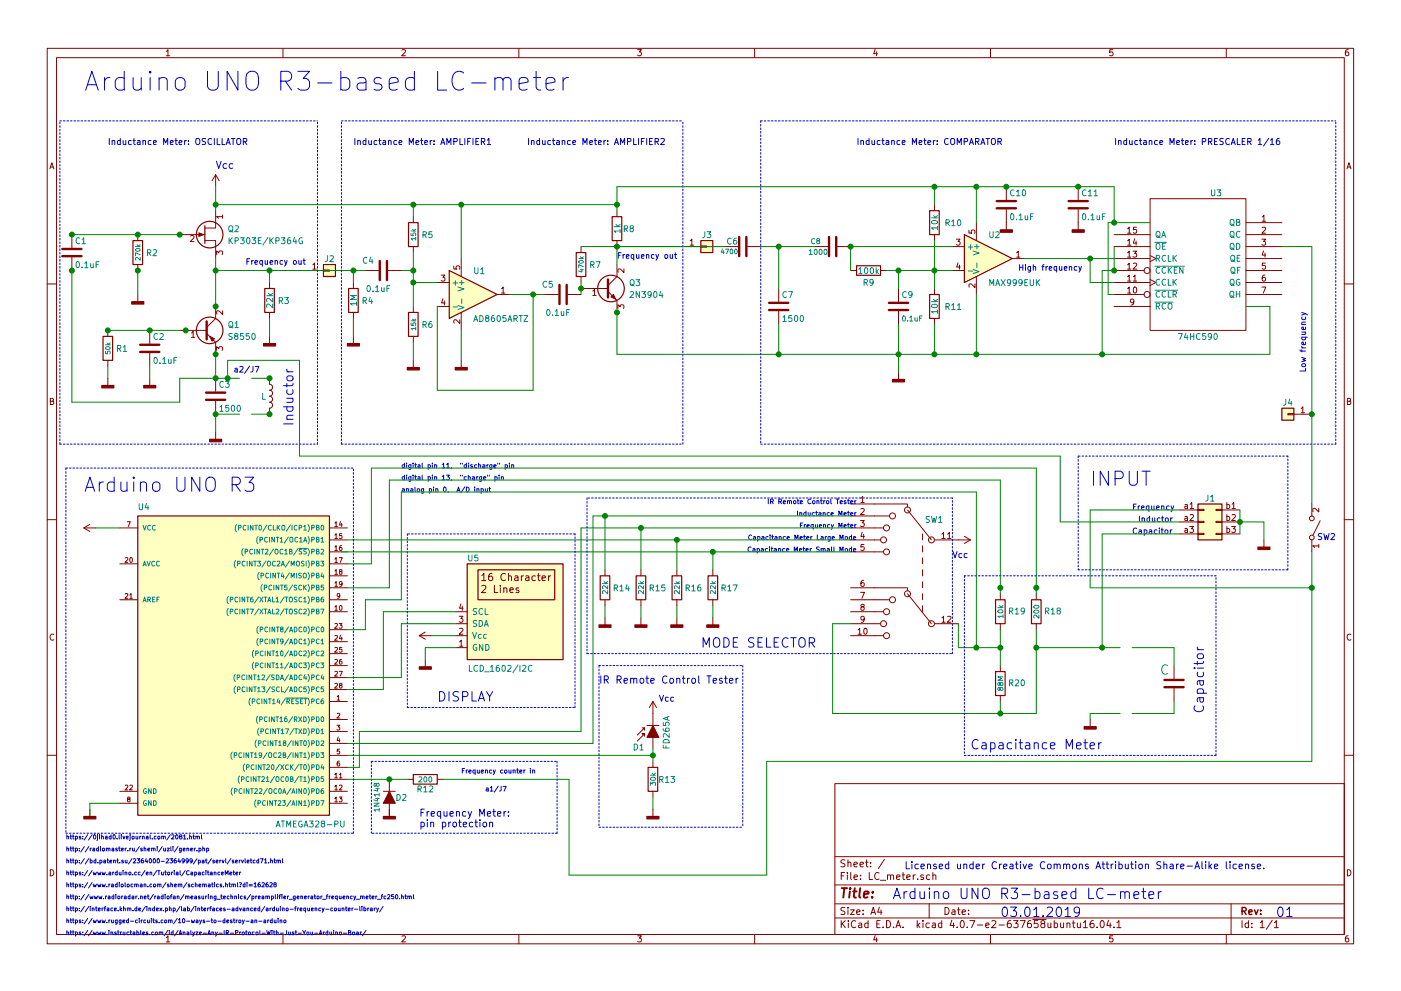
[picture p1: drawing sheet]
EESchema Schematic File Version 2
LIBS:power
LIBS:device
LIBS:switches
LIBS:relays
LIBS:motors
LIBS:transistors
LIBS:conn
LIBS:linear
LIBS:regul
LIBS:74xx
LIBS:cmos4000
LIBS:adc-dac
LIBS:memory
LIBS:xilinx
LIBS:microcontrollers
LIBS:dsp
LIBS:microchip
LIBS:analog_switches
LIBS:motorola
LIBS:texas
LIBS:intel
LIBS:audio
LIBS:interface
LIBS:digital-audio
LIBS:philips
LIBS:display
LIBS:cypress
LIBS:siliconi
LIBS:opto
LIBS:atmel
LIBS:contrib
LIBS:valves
LIBS:Inductance_meter-cache
EELAYER 25 0
EELAYER END
$Descr A4 11693 8268
encoding utf-8
Sheet 1 1
Title ""
Date ""
Rev ""
Comp ""
Comment1 ""
Comment2 ""
Comment3 ""
Comment4 ""
$EndDescr
$Comp
L Q_NJFET_DGS Q2
U 1 1
P 1700 1950
F 0 "Q2" H 1900 2000 50  0000 L CNN
F 1 "KP303E/KP364G" H 1900 1900 50  0000 L CNN
F 2 "" H 1900 2050 50  0001 C CNN
F 3 "" H 1700 1950 50  0001 C CNN
	1    1700 1950
	1    0    0    -1  
$EndComp
$Comp
L Q_PNP_BCE Q1
U 1 1
P 1700 2750
F 0 "Q1" H 1900 2800 50  0000 L CNN
F 1 "S8550" H 1900 2700 50  0000 L CNN
F 2 "" H 1900 2850 50  0001 C CNN
F 3 "" H 1700 2750 50  0001 C CNN
	1    1700 2750
	1    0    0    -1  
$EndComp
$Comp
L L L
U 1 1
P 2250 3300
F 0 "L" H 2200 3300 50  0000 C CNN
F 1 "L" V 2325 3300 50  0001 C CNN
F 2 "" H 2250 3300 50  0001 C CNN
F 3 "" H 2250 3300 50  0001 C CNN
	1    2250 3300
	1    0    0    -1  
$EndComp
$Comp
L C C1
U 1 1
P 600 2100
F 0 "C1" H 625 2200 50  0000 L CNN
F 1 "0.1uF" H 625 2000 50  0000 L CNN
F 2 "" H 638 1950 50  0001 C CNN
F 3 "" H 600 2100 50  0001 C CNN
	1    600  2100
	1    0    0    -1  
$EndComp
$Comp
L R R2
U 1 1
P 1150 2100
F 0 "R2" H 1268 2100 50  0000 C CNN
F 1 "270k" V 1150 2100 39  0000 C CNN
F 2 "" V 1080 2100 50  0001 C CNN
F 3 "" H 1150 2100 50  0001 C CNN
	1    1150 2100
	1    0    0    -1  
$EndComp
$Comp
L +5V #PWR?
U 1 1
P 1800 1550
F 0 "#PWR?" H 1800 1400 50  0001 C CNN
F 1 "+5V" H 1800 1690 50  0001 C CNN
F 2 "" H 1800 1550 50  0001 C CNN
F 3 "" H 1800 1550 50  0001 C CNN
	1    1800 1550
	1    0    0    -1  
$EndComp
$Comp
L GNDD #PWR?
U 1 1
P 1150 2450
F 0 "#PWR?" H 1150 2200 50  0001 C CNN
F 1 "GNDD" H 1150 2325 50  0001 C CNN
F 2 "" H 1150 2450 50  0001 C CNN
F 3 "" H 1150 2450 50  0001 C CNN
	1    1150 2450
	1    0    0    -1  
$EndComp
$Comp
L C C2
U 1 1
P 1250 2900
F 0 "C2" H 1275 3000 50  0000 L CNN
F 1 "0.1uF" H 1275 2800 50  0000 L CNN
F 2 "" H 1288 2750 50  0001 C CNN
F 3 "" H 1250 2900 50  0001 C CNN
	1    1250 2900
	1    0    0    -1  
$EndComp
$Comp
L R R1
U 1 1
P 900 2900
F 0 "R1" H 1018 2900 50  0000 C CNN
F 1 "50k" V 900 2900 39  0000 C CNN
F 2 "" V 830 2900 50  0001 C CNN
F 3 "" H 900 2900 50  0001 C CNN
	1    900  2900
	1    0    0    -1  
$EndComp
$Comp
L GNDD #PWR?
U 1 1
P 900 3150
F 0 "#PWR?" H 900 2900 50  0001 C CNN
F 1 "GNDD" H 900 3025 50  0001 C CNN
F 2 "" H 900 3150 50  0001 C CNN
F 3 "" H 900 3150 50  0001 C CNN
	1    900  3150
	1    0    0    -1  
$EndComp
$Comp
L GNDD #PWR?
U 1 1
P 1250 3150
F 0 "#PWR?" H 1250 2900 50  0001 C CNN
F 1 "GNDD" H 1250 3025 50  0001 C CNN
F 2 "" H 1250 3150 50  0001 C CNN
F 3 "" H 1250 3150 50  0001 C CNN
	1    1250 3150
	1    0    0    -1  
$EndComp
$Comp
L GNDD #PWR?
U 1 1
P 1800 3600
F 0 "#PWR?" H 1800 3350 50  0001 C CNN
F 1 "GNDD" H 1800 3475 50  0001 C CNN
F 2 "" H 1800 3600 50  0001 C CNN
F 3 "" H 1800 3600 50  0001 C CNN
	1    1800 3600
	1    0    0    -1  
$EndComp
$Comp
L C C3
U 1 1
P 1800 3300
F 0 "C3" H 1825 3400 50  0000 L CNN
F 1 "1500" H 1825 3200 50  0000 L CNN
F 2 "" H 1838 3150 50  0001 C CNN
F 3 "" H 1800 3300 50  0001 C CNN
	1    1800 3300
	1    0    0    -1  
$EndComp
$Comp
L Conn_01x01 J2
U 1 1
P 2750 2250
F 0 "J2" H 2750 2350 50  0000 C CNN
F 1 "Conn_01x01" H 2750 2150 50  0001 C CNN
F 2 "" H 2750 2250 50  0001 C CNN
F 3 "" H 2750 2250 50  0001 C CNN
	1    2750 2250
	1    0    0    -1  
$EndComp
Text Notes 2050 2200 0    47   ~ 0
Frequency out
Text Notes 1800 1400 0    60   ~ 0
Vcc
Text Notes 2450 3550 1    79   ~ 0
Inductor
Text Notes 900  1200 0    51   ~ 0
Inductance Meter: OSCILLATOR
Text Notes 550  7000 0    35   ~ 0
https://0jihad0.livejournal.com/2081.html
$Comp
L Q_NPN_BCE Q3
U 1 1
P 5050 2400
F 0 "Q3" H 5250 2450 50  0000 L CNN
F 1 "2N3904" H 5250 2350 50  0000 L CNN
F 2 "" H 5250 2500 50  0001 C CNN
F 3 "" H 5050 2400 50  0001 C CNN
	1    5050 2400
	1    0    0    -1  
$EndComp
$Comp
L MCP601-xOT U1
U 1 1
P 3950 2450
F 0 "U1" H 3950 2650 50  0000 L CNN
F 1 "AD8605ARTZ" H 3950 2250 50  0000 L CNN
F 2 "" H 3950 2450 50  0001 C CNN
F 3 "" H 3950 2650 50  0001 C CNN
	1    3950 2450
	1    0    0    -1  
$EndComp
Text Notes 550  7200 0    35   ~ 0
http://bd.patent.su/2364000-2364999/pat/servl/servletcd71.html
Text Notes 550  7100 0    35   ~ 0
http://radiomaster.ru/shemi/uzli/gener.php
$Comp
L R R3
U 1 1
P 2250 2500
F 0 "R3" H 2368 2500 50  0000 C CNN
F 1 "22k" V 2250 2500 50  0000 C CNN
F 2 "" V 2180 2500 50  0001 C CNN
F 3 "" H 2250 2500 50  0001 C CNN
	1    2250 2500
	1    0    0    -1  
$EndComp
$Comp
L R R5
U 1 1
P 3450 1950
F 0 "R5" H 3568 1950 50  0000 C CNN
F 1 "15k" V 3450 1950 39  0000 C CNN
F 2 "" V 3380 1950 50  0001 C CNN
F 3 "" H 3450 1950 50  0001 C CNN
	1    3450 1950
	1    0    0    -1  
$EndComp
$Comp
L R R6
U 1 1
P 3450 2700
F 0 "R6" H 3568 2700 50  0000 C CNN
F 1 "15k" V 3450 2700 39  0000 C CNN
F 2 "" V 3380 2700 50  0001 C CNN
F 3 "" H 3450 2700 50  0001 C CNN
	1    3450 2700
	1    0    0    -1  
$EndComp
$Comp
L R R8
U 1 1
P 5150 1900
F 0 "R8" H 5248 1900 50  0000 C CNN
F 1 "1k" V 5150 1900 50  0000 C CNN
F 2 "" V 5080 1900 50  0001 C CNN
F 3 "" H 5150 1900 50  0001 C CNN
	1    5150 1900
	1    0    0    -1  
$EndComp
$Comp
L R R7
U 1 1
P 4850 2200
F 0 "R7" H 4968 2200 50  0000 C CNN
F 1 "470k" V 4850 2200 39  0000 C CNN
F 2 "" V 4780 2200 50  0001 C CNN
F 3 "" H 4850 2200 50  0001 C CNN
	1    4850 2200
	1    0    0    -1  
$EndComp
$Comp
L C C5
U 1 1
P 4700 2450
F 0 "C5" V 4779 2529 50  0000 L CNN
F 1 "0.1uF" V 4543 2389 50  0000 L CNN
F 2 "" H 4738 2300 50  0001 C CNN
F 3 "" H 4700 2450 50  0001 C CNN
	1    4700 2450
	0    -1   -1   0   
$EndComp
Text Notes 2950 1200 0    51   ~ 0
Inductance Meter: AMPLIFIER1
Text Notes 4400 1200 0    51   ~ 0
Inductance Meter: AMPLIFIER2
$Comp
L Conn_01x01 J3
U 1 1
P 5900 2050
F 0 "J3" H 5900 2150 50  0000 C CNN
F 1 "Conn_01x01" H 5900 1950 50  0001 C CNN
F 2 "" H 5900 2050 50  0001 C CNN
F 3 "" H 5900 2050 50  0001 C CNN
	1    5900 2050
	1    0    0    -1  
$EndComp
Text Notes 5150 2150 0    47   ~ 0
Frequency out
$Comp
L GNDD #PWR?
U 1 1
P 2250 2800
F 0 "#PWR?" H 2250 2550 50  0001 C CNN
F 1 "GNDD" H 2250 2675 50  0001 C CNN
F 2 "" H 2250 2800 50  0001 C CNN
F 3 "" H 2250 2800 50  0001 C CNN
	1    2250 2800
	1    0    0    -1  
$EndComp
$Comp
L GNDD #PWR?
U 1 1
P 3850 3000
F 0 "#PWR?" H 3850 2750 50  0001 C CNN
F 1 "GNDD" H 3850 2875 50  0001 C CNN
F 2 "" H 3850 3000 50  0001 C CNN
F 3 "" H 3850 3000 50  0001 C CNN
	1    3850 3000
	1    0    0    -1  
$EndComp
$Comp
L GNDD #PWR?
U 1 1
P 3450 3000
F 0 "#PWR?" H 3450 2750 50  0001 C CNN
F 1 "GNDD" H 3450 2875 50  0001 C CNN
F 2 "" H 3450 3000 50  0001 C CNN
F 3 "" H 3450 3000 50  0001 C CNN
	1    3450 3000
	1    0    0    -1  
$EndComp
$Comp
L C C4
U 1 1
P 3200 2250
F 0 "C4" V 3279 2329 50  0000 L CNN
F 1 "0.1uF" V 3043 2189 50  0000 L CNN
F 2 "" H 3238 2100 50  0001 C CNN
F 3 "" H 3200 2250 50  0001 C CNN
	1    3200 2250
	0    -1   -1   0   
$EndComp
Text Notes 700  750  0    157  ~ 0
Arduino UNO R3-based LC-meter
$Comp
L MCP6561 U2
U 1 1
P 8250 2150
F 0 "U2" H 8250 2350 50  0000 L CNN
F 1 "MAX999EUK" H 8250 1950 50  0000 L CNN
F 2 "" H 8250 2150 50  0001 C CNN
F 3 "" H 8250 2350 50  0001 C CNN
	1    8250 2150
	1    0    0    -1  
$EndComp
$Comp
L C C6
U 1 1
P 6200 2050
F 0 "C6" V 6239 2089 50  0000 L CNN
F 1 "4700" V 6153 2089 39  0000 L CNN
F 2 "" H 6238 1900 50  0001 C CNN
F 3 "" H 6200 2050 50  0001 C CNN
	1    6200 2050
	0    -1   -1   0   
$EndComp
$Comp
L C C7
U 1 1
P 6500 2550
F 0 "C7" H 6525 2650 50  0000 L CNN
F 1 "1500" H 6525 2450 50  0000 L CNN
F 2 "" H 6538 2400 50  0001 C CNN
F 3 "" H 6500 2550 50  0001 C CNN
	1    6500 2550
	1    0    0    -1  
$EndComp
Text Notes 7150 1200 0    51   ~ 0
Inductance Meter: COMPARATOR
Text Notes 9300 1200 0    51   ~ 0
Inductance Meter: PRESCALER 1/16
$Comp
L C C8
U 1 1
P 6950 2050
F 0 "C8" V 6989 2150 43  0000 L CNN
F 1 "1000" V 6899 2089 43  0000 L CNN
F 2 "" H 6988 1900 50  0001 C CNN
F 3 "" H 6950 2050 50  0001 C CNN
	1    6950 2050
	0    -1   -1   0   
$EndComp
$Comp
L R R10
U 1 1
P 7800 1850
F 0 "R10" H 7957 1850 50  0000 C CNN
F 1 "10k" V 7800 1850 50  0000 C CNN
F 2 "" V 7730 1850 50  0001 C CNN
F 3 "" H 7800 1850 50  0001 C CNN
	1    7800 1850
	1    0    0    -1  
$EndComp
$Comp
L R R11
U 1 1
P 7800 2550
F 0 "R11" H 7957 2550 50  0000 C CNN
F 1 "10k" V 7800 2550 50  0000 C CNN
F 2 "" V 7730 2550 50  0001 C CNN
F 3 "" H 7800 2550 50  0001 C CNN
	1    7800 2550
	1    0    0    -1  
$EndComp
$Comp
L R R9
U 1 1
P 7250 2250
F 0 "R9" V 7348 2250 50  0000 C CNN
F 1 "100k" V 7250 2250 50  0000 C CNN
F 2 "" V 7180 2250 50  0001 C CNN
F 3 "" H 7250 2250 50  0001 C CNN
	1    7250 2250
	0    1    1    0   
$EndComp
$Comp
L C C9
U 1 1
P 7500 2550
F 0 "C9" H 7525 2650 50  0000 L CNN
F 1 "0.1uF" H 7525 2450 43  0000 L CNN
F 2 "" H 7538 2400 50  0001 C CNN
F 3 "" H 7500 2550 50  0001 C CNN
	1    7500 2550
	1    0    0    -1  
$EndComp
$Comp
L C C10
U 1 1
P 8400 1700
F 0 "C10" H 8425 1800 50  0000 L CNN
F 1 "0.1uF" H 8425 1600 50  0000 L CNN
F 2 "" H 8438 1550 50  0001 C CNN
F 3 "" H 8400 1700 50  0001 C CNN
	1    8400 1700
	1    0    0    -1  
$EndComp
$Comp
L GNDD #PWR?
U 1 1
P 8400 1850
F 0 "#PWR?" H 8400 1600 50  0001 C CNN
F 1 "GNDD" H 8400 1725 50  0001 C CNN
F 2 "" H 8400 1850 50  0001 C CNN
F 3 "" H 8400 1850 50  0001 C CNN
	1    8400 1850
	1    0    0    -1  
$EndComp
$Comp
L 74HC590 U3
U 1 1
P 10000 2200
F 0 "U3" H 10150 2800 50  0000 C CNN
F 1 "74HC590" H 10000 1600 50  0000 C CNN
F 2 "" H 10000 2200 50  0001 C CNN
F 3 "" H 10000 2200 50  0001 C CNN
	1    10000 2200
	1    0    0    -1  
$EndComp
Text Notes 8500 2250 0    47   ~ 0
High frequency
$Comp
L GNDD #PWR?
U 1 1
P 7500 3100
F 0 "#PWR?" H 7500 2850 50  0001 C CNN
F 1 "GNDD" H 7500 2975 50  0001 C CNN
F 2 "" H 7500 3100 50  0001 C CNN
F 3 "" H 7500 3100 50  0001 C CNN
	1    7500 3100
	1    0    0    -1  
$EndComp
$Comp
L C C11
U 1 1
P 9000 1700
F 0 "C11" H 9025 1800 50  0000 L CNN
F 1 "0.1uF" H 9025 1600 50  0000 L CNN
F 2 "" H 9038 1550 50  0001 C CNN
F 3 "" H 9000 1700 50  0001 C CNN
	1    9000 1700
	1    0    0    -1  
$EndComp
$Comp
L GNDD #PWR?
U 1 1
P 9000 1850
F 0 "#PWR?" H 9000 1600 50  0001 C CNN
F 1 "GNDD" H 9000 1725 50  0001 C CNN
F 2 "" H 9000 1850 50  0001 C CNN
F 3 "" H 9000 1850 50  0001 C CNN
	1    9000 1850
	1    0    0    -1  
$EndComp
Text Notes 10900 3100 1    47   ~ 0
Low frequency
$Comp
L Conn_01x01 J4
U 1 1
P 10750 3450
F 0 "J4" H 10750 3550 50  0000 C CNN
F 1 "Conn_01x01" H 10750 3350 50  0001 C CNN
F 2 "" H 10750 3450 50  0001 C CNN
F 3 "" H 10750 3450 50  0001 C CNN
	1    10750 3450
	-1   0    0    -1  
$EndComp
$Comp
L R R4
U 1 1
P 2950 2500
F 0 "R4" H 3068 2500 50  0000 C CNN
F 1 "1M" V 2950 2500 50  0000 C CNN
F 2 "" V 2880 2500 50  0001 C CNN
F 3 "" H 2950 2500 50  0001 C CNN
	1    2950 2500
	1    0    0    -1  
$EndComp
$Comp
L GNDD #PWR?
U 1 1
P 2950 2800
F 0 "#PWR?" H 2950 2550 50  0001 C CNN
F 1 "GNDD" H 2950 2675 50  0001 C CNN
F 2 "" H 2950 2800 50  0001 C CNN
F 3 "" H 2950 2800 50  0001 C CNN
	1    2950 2800
	1    0    0    -1  
$EndComp
$Comp
L SW_Rotary2x5 SW1
U 1 1
P 7600 4800
F 0 "SW1" H 7403 5272 50  0000 C CNN
F 1 "SW_Rotary2x5" H 7600 4100 50  0001 C CNN
F 2 "" H 7500 5400 50  0001 C CNN
F 3 "" H 7500 5400 50  0001 C CNN
	1    7600 4800
	-1   0    0    -1  
$EndComp
$Comp
L Conn_02x03_Row_Letter_First J1
U 1 1
P 10050 4350
F 0 "J1" H 10100 4550 50  0000 C CNN
F 1 "Conn_02x03_Row_Letter_First" H 10100 4150 50  0001 C CNN
F 2 "" H 10050 4350 50  0001 C CNN
F 3 "" H 10050 4350 50  0001 C CNN
	1    10050 4350
	1    0    0    -1  
$EndComp
$Comp
L D_Photo_ALT D1
U 1 1
P 5450 6150
F 0 "D1" V 5529 6220 50  0000 L CNN
F 1 "FD265A" H 5410 6040 50  0000 C CNN
F 2 "" H 5400 6150 50  0001 C CNN
F 3 "" H 5400 6150 50  0001 C CNN
	1    5450 6150
	0    -1   1    0   
$EndComp
$Comp
L LCD_1602/I2C U5
U 1 1
P 4300 5100
F 0 "U5" H 3950 5550 50  0000 C CNN
F 1 "LCD_1602/I2C" H 3906 4628 50  0000 L CNN
F 2 "Displays:LCD_1602/I2C" H 4300 4500 50  0001 C CNN
F 3 "" H 4300 4600 50  0001 C CNN
	1    4300 5100
	1    0    0    -1  
$EndComp
$Comp
L ATMEGA328-PU U4
U 1 1
P 1900 5500
F 0 "U4" H 1150 6750 50  0000 L BNN
F 1 "ATMEGA328-PU" H 2300 4100 50  0000 L BNN
F 2 "DIL28" H 1900 5500 50  0001 C CIN
F 3 "" H 1900 5500 50  0001 C CNN
	1    1900 5500
	1    0    0    -1  
$EndComp
$Comp
L SW_DPST_x2 SW2
U 1 1
P 10950 4400
F 0 "SW2" H 10950 4525 50  0001 C CNN
F 1 "SW_DPST_x2" H 10950 4300 50  0001 C CNN
F 2 "" H 10950 4400 50  0001 C CNN
F 3 "" H 10950 4400 50  0001 C CNN
	1    10950 4400
	0    1    -1   0   
$EndComp
$Comp
L +5V #PWR?
U 1 1
P 3600 5300
F 0 "#PWR?" H 3600 5150 50  0001 C CNN
F 1 "+5V" H 3600 5440 50  0001 C CNN
F 2 "" H 3600 5300 50  0001 C CNN
F 3 "" H 3600 5300 50  0001 C CNN
	1    3600 5300
	0    -1   -1   0   
$EndComp
$Comp
L +5V #PWR?
U 1 1
P 800 4400
F 0 "#PWR?" H 800 4250 50  0001 C CNN
F 1 "+5V" H 800 4540 50  0001 C CNN
F 2 "" H 800 4400 50  0001 C CNN
F 3 "" H 800 4400 50  0001 C CNN
	1    800  4400
	0    -1   -1   0   
$EndComp
$Comp
L GNDD #PWR?
U 1 1
P 3550 5500
F 0 "#PWR?" H 3550 5250 50  0001 C CNN
F 1 "GNDD" H 3550 5375 50  0001 C CNN
F 2 "" H 3550 5500 50  0001 C CNN
F 3 "" H 3550 5500 50  0001 C CNN
	1    3550 5500
	1    0    0    -1  
$EndComp
$Comp
L GNDD #PWR?
U 1 1
P 750 6750
F 0 "#PWR?" H 750 6500 50  0001 C CNN
F 1 "GNDD" H 750 6625 50  0001 C CNN
F 2 "" H 750 6750 50  0001 C CNN
F 3 "" H 750 6750 50  0001 C CNN
	1    750  6750
	1    0    0    -1  
$EndComp
Text Notes 7450 7500 0    87   ~ 0
Arduino UNO R3-based LC-meter
$Comp
L R R12
U 1 1
P 3550 6500
F 0 "R12" V 3629 6500 50  0000 C CNN
F 1 "200" V 3550 6500 43  0000 C CNN
F 2 "" V 3480 6500 50  0001 C CNN
F 3 "" H 3550 6500 50  0001 C CNN
	1    3550 6500
	0    1    1    0   
$EndComp
$Comp
L D_ALT D2
U 1 1
P 3250 6650
F 0 "D2" V 3250 6750 50  0000 C CNN
F 1 "1N4148" H 3250 6550 43  0000 C CNN
F 2 "" H 3250 6650 50  0001 C CNN
F 3 "" H 3250 6650 50  0001 C CNN
	1    3250 6650
	0    1    1    0   
$EndComp
$Comp
L GNDD #PWR?
U 1 1
P 3250 6750
F 0 "#PWR?" H 3250 6500 50  0001 C CNN
F 1 "GNDD" H 3250 6625 50  0001 C CNN
F 2 "" H 3250 6750 50  0001 C CNN
F 3 "" H 3250 6750 50  0001 C CNN
	1    3250 6750
	1    0    0    -1  
$EndComp
Text Notes 4050 6600 0    39   ~ 0
a1/J7
Text Notes 3850 6450 0    39   ~ 0
Frequency counter in
Text Notes 3500 6900 0    59   ~ 0
Frequency Meter: \npin protection
Text Notes 9450 4250 0    47   ~ 0
Frequency
Text Notes 9500 4350 0    47   ~ 0
Inductor
Text Notes 9450 4450 0    47   ~ 0
Capacitor
$Comp
L GNDD #PWR?
U 1 1
P 10550 4500
F 0 "#PWR?" H 10550 4250 50  0001 C CNN
F 1 "GNDD" H 10550 4375 50  0001 C CNN
F 2 "" H 10550 4500 50  0001 C CNN
F 3 "" H 10550 4500 50  0001 C CNN
	1    10550 4500
	1    0    0    -1  
$EndComp
Text Notes 1950 3100 0    47   ~ 0
a2/J7
Text Notes 9100 4050 0    118  ~ 0
INPUT 
Text Notes 10650 7650 0    79   ~ 0
01
Text Notes 8350 7650 0    79   ~ 0
03.01.2019
Text Notes 7150 4200 2    39   ~ 0
IR Remote Control Tester
Text Notes 7150 4300 2    39   ~ 0
Inductance Meter
Text Notes 7150 4400 2    39   ~ 0
Frequency Meter
Text Notes 7150 4500 2    39   ~ 0
Capacitance Meter Large Mode
Text Notes 7150 4600 2    39   ~ 0
Capacitance Meter Small Mode
$Comp
L R R13
U 1 1
P 5450 6500
F 0 "R13" H 5568 6500 50  0000 C CNN
F 1 "30k" V 5450 6500 43  0000 C CNN
F 2 "" V 5380 6500 50  0001 C CNN
F 3 "" H 5450 6500 50  0001 C CNN
	1    5450 6500
	1    0    0    -1  
$EndComp
$Comp
L GNDD #PWR?
U 1 1
P 5450 6750
F 0 "#PWR?" H 5450 6500 50  0001 C CNN
F 1 "GNDD" H 5450 6625 50  0001 C CNN
F 2 "" H 5450 6750 50  0001 C CNN
F 3 "" H 5450 6750 50  0001 C CNN
	1    5450 6750
	1    0    0    -1  
$EndComp
$Comp
L +5V #PWR?
U 1 1
P 5450 5950
F 0 "#PWR?" H 5450 5800 50  0001 C CNN
F 1 "+5V" H 5450 6090 50  0001 C CNN
F 2 "" H 5450 5950 50  0001 C CNN
F 3 "" H 5450 5950 50  0001 C CNN
	1    5450 5950
	1    0    0    -1  
$EndComp
Text Notes 5500 5850 0    51   ~ 0
Vcc
Text Notes 5000 5700 0    61   ~ 0
IR Remote Control Tester
$Comp
L R R14
U 1 1
P 5050 4900
F 0 "R14" H 5188 4900 50  0000 C CNN
F 1 "22k" V 5050 4900 43  0000 C CNN
F 2 "" V 4980 4900 50  0001 C CNN
F 3 "" H 5050 4900 50  0001 C CNN
	1    5050 4900
	1    0    0    -1  
$EndComp
$Comp
L GNDD #PWR?
U 1 1
P 5050 5150
F 0 "#PWR?" H 5050 4900 50  0001 C CNN
F 1 "GNDD" H 5050 5025 50  0001 C CNN
F 2 "" H 5050 5150 50  0001 C CNN
F 3 "" H 5050 5150 50  0001 C CNN
	1    5050 5150
	1    0    0    -1  
$EndComp
$Comp
L R R15
U 1 1
P 5350 4900
F 0 "R15" H 5488 4900 50  0000 C CNN
F 1 "22k" V 5350 4900 43  0000 C CNN
F 2 "" V 5280 4900 50  0001 C CNN
F 3 "" H 5350 4900 50  0001 C CNN
	1    5350 4900
	1    0    0    -1  
$EndComp
$Comp
L GNDD #PWR?
U 1 1
P 5350 5150
F 0 "#PWR?" H 5350 4900 50  0001 C CNN
F 1 "GNDD" H 5350 5025 50  0001 C CNN
F 2 "" H 5350 5150 50  0001 C CNN
F 3 "" H 5350 5150 50  0001 C CNN
	1    5350 5150
	1    0    0    -1  
$EndComp
$Comp
L R R16
U 1 1
P 5650 4900
F 0 "R16" H 5788 4900 50  0000 C CNN
F 1 "22k" V 5650 4900 43  0000 C CNN
F 2 "" V 5580 4900 50  0001 C CNN
F 3 "" H 5650 4900 50  0001 C CNN
	1    5650 4900
	1    0    0    -1  
$EndComp
$Comp
L GNDD #PWR?
U 1 1
P 5650 5150
F 0 "#PWR?" H 5650 4900 50  0001 C CNN
F 1 "GNDD" H 5650 5025 50  0001 C CNN
F 2 "" H 5650 5150 50  0001 C CNN
F 3 "" H 5650 5150 50  0001 C CNN
	1    5650 5150
	1    0    0    -1  
$EndComp
$Comp
L R R17
U 1 1
P 5950 4900
F 0 "R17" H 6088 4900 50  0000 C CNN
F 1 "22k" V 5950 4900 43  0000 C CNN
F 2 "" V 5880 4900 50  0001 C CNN
F 3 "" H 5950 4900 50  0001 C CNN
	1    5950 4900
	1    0    0    -1  
$EndComp
$Comp
L GNDD #PWR?
U 1 1
P 5950 5150
F 0 "#PWR?" H 5950 4900 50  0001 C CNN
F 1 "GNDD" H 5950 5025 50  0001 C CNN
F 2 "" H 5950 5150 50  0001 C CNN
F 3 "" H 5950 5150 50  0001 C CNN
	1    5950 5150
	1    0    0    -1  
$EndComp
$Comp
L +5V #PWR?
U 1 1
P 8000 4500
F 0 "#PWR?" H 8000 4350 50  0001 C CNN
F 1 "+5V" H 8000 4640 50  0001 C CNN
F 2 "" H 8000 4500 50  0001 C CNN
F 3 "" H 8000 4500 50  0001 C CNN
	1    8000 4500
	0    1    1    0   
$EndComp
Text Notes 7950 4650 0    51   ~ 0
Vcc
$Comp
L R R18
U 1 1
P 8650 5100
F 0 "R18" H 8788 5100 50  0000 C CNN
F 1 "200" V 8650 5100 43  0000 C CNN
F 2 "" V 8580 5100 50  0001 C CNN
F 3 "" H 8650 5100 50  0001 C CNN
	1    8650 5100
	1    0    0    1   
$EndComp
$Comp
L R R19
U 1 1
P 8350 5100
F 0 "R19" H 8488 5100 50  0000 C CNN
F 1 "10k" V 8350 5100 43  0000 C CNN
F 2 "" V 8280 5100 50  0001 C CNN
F 3 "" H 8350 5100 50  0001 C CNN
	1    8350 5100
	1    0    0    1   
$EndComp
$Comp
L R R20
U 1 1
P 8350 5700
F 0 "R20" H 8488 5700 50  0000 C CNN
F 1 "88M" V 8350 5700 43  0000 C CNN
F 2 "" V 8280 5700 50  0001 C CNN
F 3 "" H 8350 5700 50  0001 C CNN
	1    8350 5700
	1    0    0    1   
$EndComp
$Comp
L C C
U 1 1
P 9800 5700
F 0 "C" H 9682 5818 79  0000 L CNN
F 1 "C" V 9643 5639 50  0001 L CNN
F 2 "" H 9838 5550 50  0001 C CNN
F 3 "" H 9800 5700 50  0001 C CNN
	1    9800 5700
	1    0    0    -1  
$EndComp
Text Notes 10050 5950 1    79   ~ 0
Capacitor
$Comp
L GNDD #PWR?
U 1 1
P 9100 6000
F 0 "#PWR?" H 9100 5750 50  0001 C CNN
F 1 "GNDD" H 9100 5875 50  0001 C CNN
F 2 "" H 9100 6000 50  0001 C CNN
F 3 "" H 9100 6000 50  0001 C CNN
	1    9100 6000
	1    0    0    -1  
$EndComp
Text Notes 3350 3900 0    39   ~ 0
digital pin 11,  "discharge" pin\n
Text Notes 3350 4000 0    39   ~ 0
digital pin 13,  "charge" pin\n
Text Notes 3350 4100 0    39   ~ 0
analog pin 0,  A/D input\n
Connection ~ 600  1950
Connection ~ 1500 1950
Wire Wire Line
	600  1950 1500 1950
Connection ~ 1150 1950
Connection ~ 1800 2550
Connection ~ 1250 2750
Connection ~ 900  2750
Wire Wire Line
	900  2750 1500 2750
Wire Wire Line
	1800 2950 1800 3150
Connection ~ 1800 3450
Connection ~ 1800 3150
Connection ~ 600  2250
Connection ~ 1150 2250
Connection ~ 1800 2950
Connection ~ 1550 2750
Connection ~ 2250 3450
Connection ~ 2250 3150
Wire Wire Line
	2250 3150 2100 3150
Wire Wire Line
	2250 3450 2100 3450
Wire Wire Line
	1800 3450 2000 3450
Connection ~ 5150 2050
Wire Wire Line
	1150 2250 1150 2450
Wire Wire Line
	900  3050 900  3150
Wire Wire Line
	1250 3050 1250 3150
Wire Wire Line
	1500 3150 2000 3150
Wire Wire Line
	1500 3150 1500 3350
Wire Wire Line
	1500 3350 600  3350
Wire Wire Line
	600  3350 600  2250
Wire Wire Line
	1800 2150 1800 2550
Connection ~ 1800 2250
Wire Wire Line
	1800 1550 1800 1750
Connection ~ 1800 1700
Connection ~ 2250 2250
Wire Wire Line
	2250 2650 2250 2800
Wire Wire Line
	2250 2250 2250 2350
Wire Wire Line
	3850 1700 3850 2150
Connection ~ 3850 1700
Wire Wire Line
	3850 2750 3850 3000
Wire Wire Line
	4450 2450 4450 3250
Wire Wire Line
	3650 2550 3650 3250
Wire Wire Line
	3450 2350 3650 2350
Connection ~ 3450 2250
Connection ~ 3450 2350
Wire Wire Line
	3450 1800 3450 1700
Connection ~ 3450 1700
Wire Wire Line
	3450 2100 3450 2550
Wire Wire Line
	4250 2450 4550 2450
Wire Wire Line
	3650 3250 4450 3250
Connection ~ 4450 2450
Wire Wire Line
	5150 1550 5150 1750
Wire Wire Line
	1800 1700 5150 1700
Wire Wire Line
	3350 2250 3450 2250
Connection ~ 6500 2050
Connection ~ 7800 2250
Connection ~ 7500 2250
Wire Wire Line
	7100 2050 7100 2250
Connection ~ 7100 2050
Wire Wire Line
	7800 2000 7800 2400
Wire Wire Line
	8150 1550 8150 1850
Wire Wire Line
	7800 1550 7800 1700
Connection ~ 7800 1550
Connection ~ 5150 1700
Wire Wire Line
	8150 2950 8150 2450
Connection ~ 6500 2950
Connection ~ 7800 2950
Connection ~ 8150 2950
Connection ~ 8150 1550
Wire Wire Line
	9300 2350 9100 2350
Wire Wire Line
	8550 2150 9300 2150
Wire Wire Line
	9100 2350 9100 2150
Connection ~ 9100 2150
Wire Wire Line
	9300 2050 9300 2250
Wire Wire Line
	9300 2250 9200 2250
Wire Wire Line
	9200 2250 9200 2950
Wire Wire Line
	10600 2950 10600 2550
Wire Wire Line
	9250 1850 9600 1850
Wire Wire Line
	9300 1550 9300 1850
Wire Wire Line
	10600 2550 10400 2550
Connection ~ 9300 2250
Wire Wire Line
	7500 2700 7500 3100
Wire Wire Line
	9300 2450 9250 2450
Wire Wire Line
	9250 2450 9250 1850
Connection ~ 9300 1850
Connection ~ 8400 1550
Connection ~ 9000 1550
Wire Wire Line
	10700 2050 10950 2050
Wire Notes Line
	6350 1000 11150 1000
Wire Wire Line
	2950 2650 2950 2800
Wire Wire Line
	2950 2250 2950 2350
Connection ~ 2950 2250
Wire Notes Line
	500  1000 2650 1000
Wire Wire Line
	1800 2250 2550 2250
Wire Notes Line
	2850 1000 5700 1000
Wire Wire Line
	4850 2050 5700 2050
Wire Wire Line
	6350 2050 6800 2050
Wire Wire Line
	5150 1550 9300 1550
Wire Wire Line
	7100 2050 7950 2050
Wire Wire Line
	7400 2250 7950 2250
Connection ~ 9200 2950
Wire Wire Line
	5150 2200 5150 2050
Wire Wire Line
	5150 2600 5150 2950
Wire Wire Line
	5150 2950 10600 2950
Wire Wire Line
	4850 2350 4850 2450
Connection ~ 4850 2400
Connection ~ 5150 2600
Wire Wire Line
	2250 2250 3050 2250
Wire Wire Line
	5150 2050 6050 2050
Wire Wire Line
	3350 5650 2900 5650
Wire Wire Line
	3600 5300 3800 5300
Wire Wire Line
	800  4400 1000 4400
Wire Wire Line
	3550 5400 3550 5500
Wire Wire Line
	1000 6700 750  6700
Wire Wire Line
	750  6700 750  6800
Wire Wire Line
	3800 5200 3350 5200
Wire Wire Line
	3700 6500 4750 6500
Connection ~ 3250 6500
Wire Wire Line
	10350 4250 10350 4450
Connection ~ 10350 4350
Wire Wire Line
	10550 4350 10550 4500
Wire Wire Line
	10350 4350 10550 4350
Wire Notes Line
	9000 3800 9000 4750
Wire Notes Line
	9000 4750 10750 4750
Wire Notes Line
	10750 4750 10750 3800
Wire Wire Line
	5450 6250 5450 6350
Wire Wire Line
	5450 6750 5450 6650
Wire Notes Line
	5000 6900 6200 6900
Wire Notes Line
	5000 5550 6200 5550
Wire Notes Line
	5000 5550 5000 6900
Connection ~ 5450 6300
Wire Wire Line
	2900 5750 3200 5750
Wire Wire Line
	3200 5100 3800 5100
Wire Notes Line
	10750 3800 9000 3800
Wire Wire Line
	2900 6300 5450 6300
Wire Notes Line
	3100 6350 3100 6950
Wire Notes Line
	4650 6350 4650 6950
Wire Notes Line
	4650 6950 3100 6950
Wire Wire Line
	2900 6200 4950 6200
Wire Wire Line
	4950 4300 7100 4300
Wire Wire Line
	2900 6400 3000 6400
Wire Wire Line
	3000 6400 3000 6100
Wire Wire Line
	3000 6100 4850 6100
Wire Wire Line
	4850 6100 4850 4400
Wire Wire Line
	2900 6500 3400 6500
Wire Wire Line
	2900 4500 7100 4500
Wire Wire Line
	2850 4600 7100 4600
Wire Wire Line
	3550 5400 3800 5400
Wire Wire Line
	3350 5200 3350 5650
Wire Wire Line
	3200 5750 3200 5100
Wire Wire Line
	4950 6200 4950 4300
Wire Wire Line
	4850 4400 7100 4400
Wire Wire Line
	5050 5150 5050 5050
Wire Wire Line
	5350 5150 5350 5050
Wire Wire Line
	5650 5150 5650 5050
Wire Wire Line
	5950 5150 5950 5050
Wire Wire Line
	5050 4750 5050 4300
Connection ~ 5050 4300
Wire Wire Line
	5350 4750 5350 4400
Connection ~ 5350 4400
Wire Wire Line
	5650 4750 5650 4500
Connection ~ 5650 4500
Wire Wire Line
	5950 4750 5950 4600
Connection ~ 5950 4600
Wire Notes Line
	6350 1000 6350 3700
Wire Notes Line
	6350 3700 11150 3700
Wire Notes Line
	11150 3700 11150 1000
Wire Notes Line
	2850 3700 5700 3700
Wire Notes Line
	2850 3700 2850 1000
Wire Notes Line
	5700 3700 5700 1000
Wire Wire Line
	1800 3600 1800 3450
Wire Notes Line
	500  3700 2650 3700
Wire Notes Line
	2650 3700 2650 1000
Wire Notes Line
	500  3700 500  1000
Wire Notes Line
	3100 6350 4650 6350
Wire Wire Line
	10950 6350 6400 6350
Wire Wire Line
	6400 6350 6400 7300
Wire Wire Line
	6400 7300 4750 7300
Wire Wire Line
	4750 7300 4750 6500
Connection ~ 10950 3450
Wire Wire Line
	9800 5950 9450 5950
Wire Wire Line
	9800 5550 9800 5400
Wire Wire Line
	9800 5400 9450 5400
Wire Wire Line
	9350 5950 9100 5950
Wire Wire Line
	8650 5950 8650 5250
Wire Wire Line
	2900 4700 3100 4700
Wire Wire Line
	3100 4700 3100 3900
Wire Wire Line
	3100 3900 8650 3900
Wire Wire Line
	2900 4900 3250 4900
Wire Wire Line
	3250 4900 3250 4000
Wire Wire Line
	3250 4000 8350 4000
Wire Wire Line
	8350 5250 8350 5550
Wire Wire Line
	8350 4000 8350 4950
Wire Wire Line
	8650 3900 8650 4950
Wire Wire Line
	2900 5250 3050 5250
Wire Wire Line
	3050 5250 3050 5000
Wire Wire Line
	3050 5000 3350 5000
Wire Wire Line
	3350 5000 3350 4100
Wire Wire Line
	3350 4100 8150 4100
Wire Wire Line
	8150 4100 8150 5400
Connection ~ 8350 5400
Connection ~ 8650 5400
Connection ~ 8350 4900
Connection ~ 8650 4900
Wire Wire Line
	9850 4450 9200 4450
Wire Wire Line
	9200 4450 9200 5400
Connection ~ 9200 5400
Wire Wire Line
	8850 3800 8850 4350
Wire Wire Line
	8850 4350 9850 4350
Wire Wire Line
	1900 3150 1900 3000
Wire Wire Line
	1900 3000 2500 3000
Wire Wire Line
	2500 3000 2500 3800
Connection ~ 1900 3150
Wire Wire Line
	2500 3800 8850 3800
Wire Wire Line
	9850 4250 9100 4250
Wire Wire Line
	9100 4250 9100 4900
Wire Wire Line
	9100 4900 10950 4900
Connection ~ 10950 4900
Wire Wire Line
	10950 2050 10950 4200
Wire Wire Line
	10950 4600 10950 6350
Wire Wire Line
	3450 2850 3450 3000
Connection ~ 7500 2950
Wire Wire Line
	7500 2250 7500 2400
Wire Wire Line
	7800 2700 7800 2950
Wire Wire Line
	6500 2050 6500 2400
Wire Wire Line
	6500 2950 6500 2700
Wire Wire Line
	7100 5200 6950 5200
Wire Wire Line
	6950 5200 6950 5950
Wire Wire Line
	6950 5950 8650 5950
Wire Wire Line
	8350 5950 8350 5850
Wire Wire Line
	8000 5200 8000 5400
Wire Wire Line
	8000 5400 8350 5400
Connection ~ 8150 5400
Connection ~ 8350 5950
Wire Wire Line
	8650 5400 9350 5400
Wire Notes Line
	8050 4800 8050 6300
Wire Notes Line
	8050 6300 10150 6300
Wire Notes Line
	10150 6300 10150 4800
Wire Notes Line
	10150 4800 8050 4800
Wire Wire Line
	9800 5950 9800 5850
Text Notes 8100 6250 0    79   ~ 0
Capacitance Meter
Wire Wire Line
	9100 5950 9100 6000
Wire Notes Line
	4900 5450 7950 5450
Wire Notes Line
	7950 5450 7950 4150
Wire Notes Line
	7950 4150 4900 4150
Text Notes 5850 5400 0    79   ~ 0
MODE SELECTOR
Text Notes 11150 4500 2    51   ~ 0
SW2
Wire Notes Line
	550  3900 2950 3900
Wire Notes Line
	4900 4150 4900 5450
Text Notes 700  4100 0    118  ~ 0
Arduino UNO R3
Wire Notes Line
	3400 4450 3400 5900
Wire Notes Line
	3400 5900 4800 5900
Wire Notes Line
	4800 5900 4800 4450
Wire Notes Line
	4800 4450 3400 4450
Text Notes 3650 5850 0    79   ~ 0
DISPLAY
Wire Notes Line
	6200 5550 6200 6900
Text Notes 550  7300 0    35   ~ 0
https://www.arduino.cc/en/Tutorial/CapacitanceMeter
Text Notes 550  7400 0    35   ~ 0
https://www.radiolocman.com/shem/schematics.html?di=162628
Text Notes 550  7500 0    35   ~ 0
http://www.radioradar.net/radiofan/measuring_technics/preamplifier_generator_frequency_meter_fc250.html
Text Notes 550  7600 0    35   ~ 0
http://interface.khm.de/index.php/lab/interfaces-advanced/arduino-frequency-counter-library/
Text Notes 550  7700 0    35   ~ 0
https://www.rugged-circuits.com/10-ways-to-destroy-an-arduino
Wire Notes Line
	550  6950 2950 6950
Wire Notes Line
	550  3900 550  6950
Wire Notes Line
	2950 6950 2950 3900
Text Notes 550  7800 0    35   ~ 0
https://www.instructables.com/id/Analyze-Any-IR-Protocol-With-Just-You-Arduino-Boar/
Text Notes 7550 7250 0    59   ~ 0
Licensed under Creative Commons Attribution Share-Alike license.
$EndSCHEMATC
